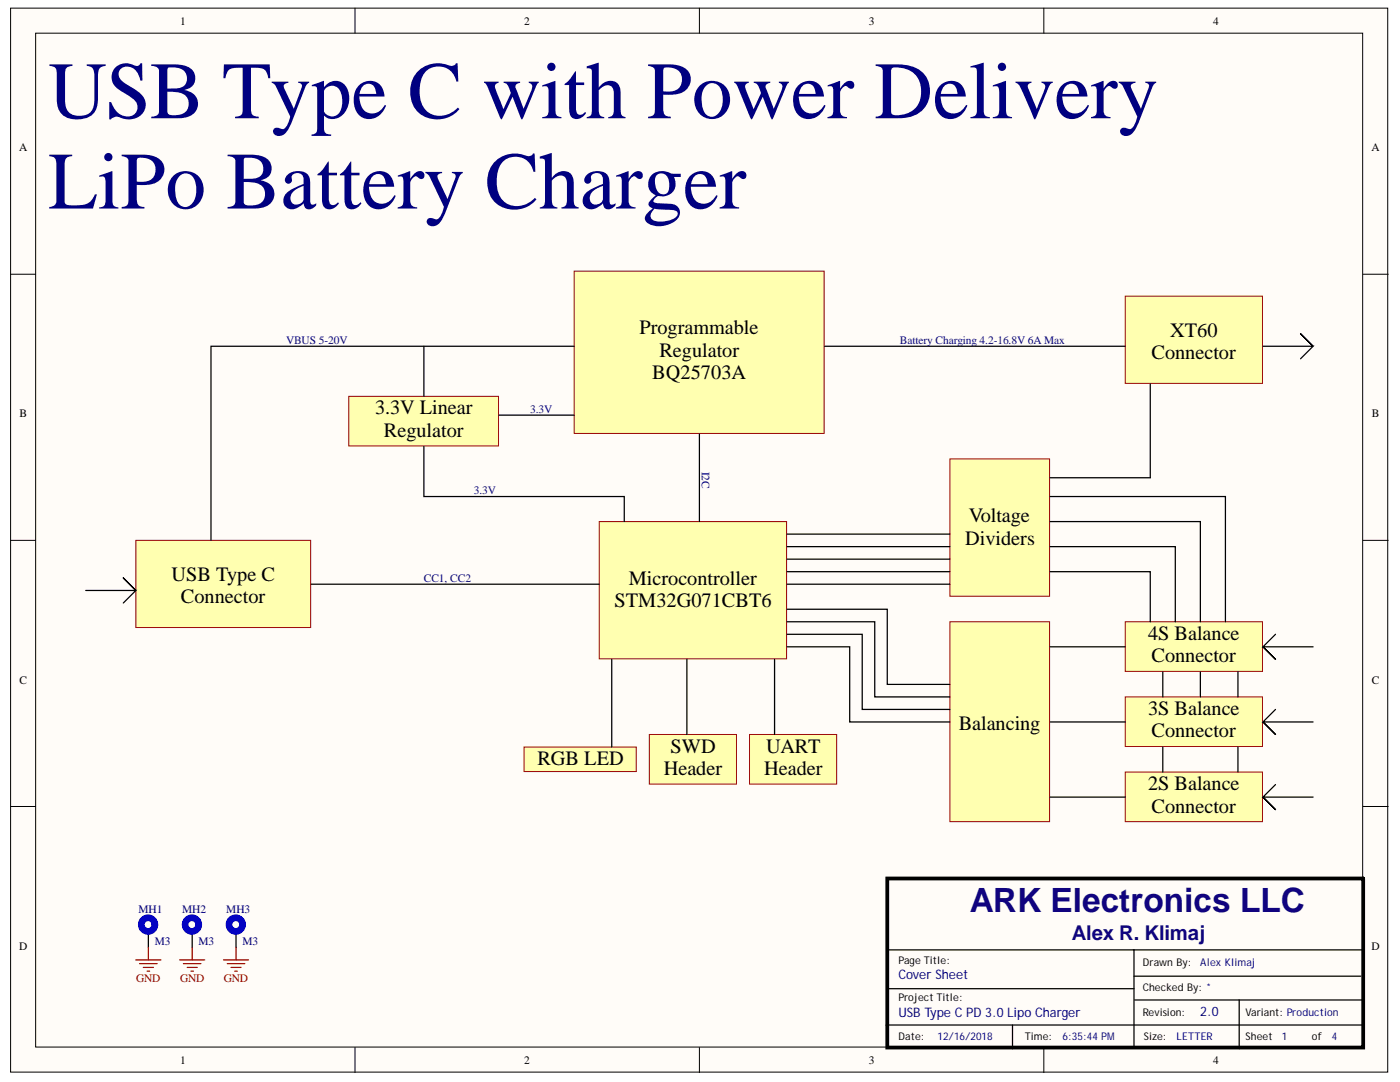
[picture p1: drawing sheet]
<svg xmlns="http://www.w3.org/2000/svg" width="279mm" height="216mm" viewBox="0 0 279 216" stroke-linecap="round" stroke-linejoin="round" font-family="sans-serif">
<g fill="#fffcf8" stroke="#000" stroke-width=".2">
<path d="M2.1 1.6h274.9v212.3h-274.9z"/>
<path d="M7.1 6.6h264.9v202.3h-264.9z"/>
</g>
<path d="M70.8 1.6v5M139.6 1.6v5M208.3 1.6v5M2.1 54.7h5M272.1 54.7h5M2.1 107.8h5M272.1 107.8h5M2.1 160.9h5M272.1 160.9h5M70.8 209v5M139.6 209v5M208.3 209v5" fill="none" stroke="#000" stroke-width=".2"/>
<path d="M177.1 175.3h95v33.7h-95z" fill="none" stroke="#000" stroke-width=".75"/>
<path d="M177.3 189.5h94.5M177.3 197.3h49M226.3 189.5v19.5M226.3 194.8h45.3M226.4 199.5h45.7M247.3 199.5v9.8M176.8 204.5h95M202.1 204.5v4.8" fill="none" stroke="#000" stroke-width=".25"/>
<g fill="#ffffb0" stroke="#980000" stroke-width=".2">
<path d="M27.1 107.8h34.9v17.4h-34.9z"/>
<path d="M224.6 59.1h27.4v17.4h-27.4z"/>
<path d="M224.6 124.1h27.4v9.9h-27.4z"/>
<path d="M224.6 139.1h27.4v9.9h-27.4z"/>
<path d="M224.6 154.1h27.4v9.8h-27.4z"/>
<path d="M189.6 124.1h19.9v39.8h-19.9z"/>
<path d="M69.6 79.1h29.9v9.9h-29.9z"/>
<path d="M114.6 54.1h49.9v32.4h-49.9z"/>
<path d="M119.6 104.1h37.4v27.4h-37.4z"/>
<path d="M104.6 149.1h22.4v4.9h-22.4z"/>
<path d="M129.6 146.6h17.4v9.9h-17.4z"/>
<path d="M149.6 146.6h17.4v9.9h-17.4z"/>
</g>
<path d="M84.6 69.1v10M114.6 69.1h-72.5v38.7M164.6 69.1h60M84.6 89.1v10h40v5M139.6 86.6v17.5M62.1 116.6h57.5M122.1 131.6v17.5M137.1 131.6v15M154.6 131.6v15M209.6 129.1h15M209.6 144.1h15M209.6 159.1h15" fill="none" stroke="#000" stroke-width=".25"/>
<path d="M189.6 91.6h19.9v27.4h-19.9z" fill="#ffffb0" stroke="#980000" stroke-width=".2"/>
<g fill="none" stroke="#000" stroke-width=".25">
<path d="M229.6 76.6v18.7h-20M252.1 69.1h10l-2.5 2.5M259.6 66.6l2.5 2.5-2.5-2.5M99.6 82.8h15M209.6 99.1h35v25M17.1 117.8h10l-2.5 2.5M24.6 115.3l2.5 2.5-2.5-2.5M157.1 116.6h32.5M157.1 114.1h32.5M157.1 111.6h32.5M157.1 109.1h32.5M157.1 106.6h32.5"/>
<path d="M209.6 114.1h20v10M209.6 109.1h25v15M209.6 104.1h30v20M157.1 129.1h12.5v15h20M157.1 126.6h15v15h17.5M157.1 124.1h17.5v15h15M157.1 121.6h20v15h12.5M232.1 134.1v5M239.6 134.1v5M247.1 134.1v5M254.6 126.6l-2.5 2.5h10M254.6 131.6l-2.5-2.5 2.5 2.5"/>
<path d="M232.1 149.1v5M247.1 149.1v5M254.6 141.6l-2.5 2.5h10M254.6 146.6l-2.5-2.5 2.5 2.5M254.6 156.6l-2.5 2.5h10M254.6 161.6l-2.5-2.5 2.5 2.5M29.6 186.5v2.5M38.4 186.5v2.5M47.1 186.5v2.5"/>
</g>
<g fill="none" stroke="#00f" stroke-width=".25">
<circle cx="29.6" cy="184.5" r="1.9"/>
<circle cx="38.3" cy="184.5" r="1.9"/>
<circle cx="47.1" cy="184.5" r="1.9"/>
</g>
<g fill="none" stroke="#00f" stroke-width="1.3">
<circle cx="29.6" cy="184.5" r="1.32"/>
<circle cx="38.3" cy="184.5" r="1.32"/>
<circle cx="47.1" cy="184.5" r="1.32"/>
</g>
<g fill="none" stroke="#800000" stroke-width=".25">
<path d="M27.1 191.5h5M27.9 192.3h3.5M28.6 193h2M29.4 193.8h.5M29.6 189v2.5M35.9 191.5h5M36.6 192.3h3.5M37.4 193h2M38.1 193.8h.5M38.4 189v2.5M44.6 191.5h5M45.4 192.3h3.5"/>
<path d="M46.1 193h2M46.9 193.8h.5M47.1 189v2.5"/>
</g>
<g font-size="16.2" fill="#000080">
<text x="9.6" y="23.6">USB Type C with Power Delivery</text>
<text x="9.6" y="41.6">LiPo Battery Charger</text>
</g>
<text font-size="6.7" fill="#11037f" x="193.5" y="181.9">ARK Electronics LLC</text>
<g font-size="4.1">
<text x="127.6" y="66.7">Programmable</text>
<text x="131.6" y="71.2">Regulator</text>
<text x="229.8" y="71.7">Connector</text>
<text x="233.5" y="67.2">XT60</text>
<text x="130.2" y="75.7">BQ25703A</text>
<text x="74.9" y="82.7">3.3V Linear</text>
<text x="76.6" y="87.2">Regulator</text>
<text x="193.4" y="104.2">Voltage</text>
<text x="192.6" y="108.7">Dividers</text>
<text x="34.3" y="115.9">USB Type C</text>
<text x="125.5" y="116.7">Microcontroller</text>
<text x="36.1" y="120.4">Connector</text>
<text x="122.7" y="121.2">STM32G071CBT6</text>
<text x="229.1" y="127.7">4S Balance</text>
<text x="229.8" y="132.2">Connector</text>
<text x="229.1" y="142.7">3S Balance</text>
<text x="191.3" y="145.7">Balancing</text>
<text x="229.8" y="147.1">Connector</text>
<text x="107.3" y="152.6">RGB LED</text>
<text x="132.5" y="154.7">Header</text>
<text x="133.8" y="150.2">SWD</text>
<text x="152.5" y="154.7">Header</text>
<text x="152.9" y="150.2">UART</text>
<text x="229.1" y="157.7">2S Balance</text>
<text x="229.8" y="162.2">Connector</text>
</g>
<text font-size="4.1" fill="#11037f" x="213.9" y="187.6">Alex R. Klimaj</text>
<g font-size="2.6" fill="#000080">
<text x="179.3" y="195.4">Cover Sheet</text>
<text x="179.3" y="202.9">USB Type C PD 3.0Lipo Charger</text>
<text x="239.5" y="202.7">2.0</text>
</g>
<g font-size="2.3">
<text x="35.9" y="4.9">1</text>
<text x="104.6" y="4.9">2</text>
<text x="173.4" y="4.9">3</text>
<text x="242.1" y="4.9">4</text>
<text x="3.8" y="30.2">A</text>
<text x="273.7" y="30.2">A</text>
<text x="3.9" y="83.3">B</text>
<text x="273.8" y="83.3">B</text>
<text x="3.9" y="136.4">C</text>
<text x="273.8" y="136.4">C</text>
<text x="3.8" y="189.5">D</text>
<text x="273.7" y="189.5">D</text>
<text x="35.9" y="212.3">1</text>
<text x="104.6" y="212.3">2</text>
<text x="173.4" y="212.3">3</text>
<text x="242.1" y="212.3">4</text>
</g>
<g font-size="2.3" fill="#11037f">
<text x="57.1" y="68.6">VBUS 5-20V</text>
<text x="179.6" y="68.6">Battery Charging 4.2-16.8V 6A Max</text>
<text x="105.8" y="82.4">3.3V</text>
<text x="140.1" y="94.1" transform="rotate(90 140.1 94.1)">I2C</text>
<text x="94.6" y="98.6">3.3V</text>
<text x="84.6" y="116.1">CC1, CC2</text>
</g>
<g font-size="2.3" fill="#000080">
<text x="27.7" y="182.1">MH1</text>
<text x="36.4" y="182.1">MH2</text>
<text x="45.2" y="182.1">MH3</text>
<text x="30.9" y="188.6">M3</text>
<text x="39.6" y="188.6">M3</text>
<text x="48.4" y="188.6">M3</text>
</g>
<g font-size="2.3" fill="#800000">
<text x="27.2" y="196">GND</text>
<text x="35.9" y="196">GND</text>
<text x="44.7" y="196">GND</text>
</g>
<g font-size="2.1">
<text x="179.3" y="192.3">Page Title:</text>
<text x="228" y="192.8">Drawn By:</text>
<text x="228" y="197.8">Checked By: *</text>
<text x="179.3" y="199.8">Project Title:</text>
<text x="228" y="202.8">Revision:</text>
<text x="248.6" y="202.8">Variant: Production</text>
<text x="179.3" y="207.5">Date:</text>
<text x="204.5" y="207.5">Time:</text>
<text x="228.3" y="207.5">Size:</text>
<text x="248.6" y="207.5">Sheet</text>
<text x="261.8" y="207.5">of</text>
</g>
<g font-size="2.1" fill="#000080">
<text x="239.5" y="192.8">Alex Klimaj</text>
<text x="187.1" y="207.5">12/16/2018</text>
<text x="212.1" y="207.5">6:35:44PM</text>
<text x="234.8" y="207.5">LETTER</text>
<text x="255.8" y="207.5">1</text>
<text x="265.8" y="207.5">4</text>
</g>
</svg>
